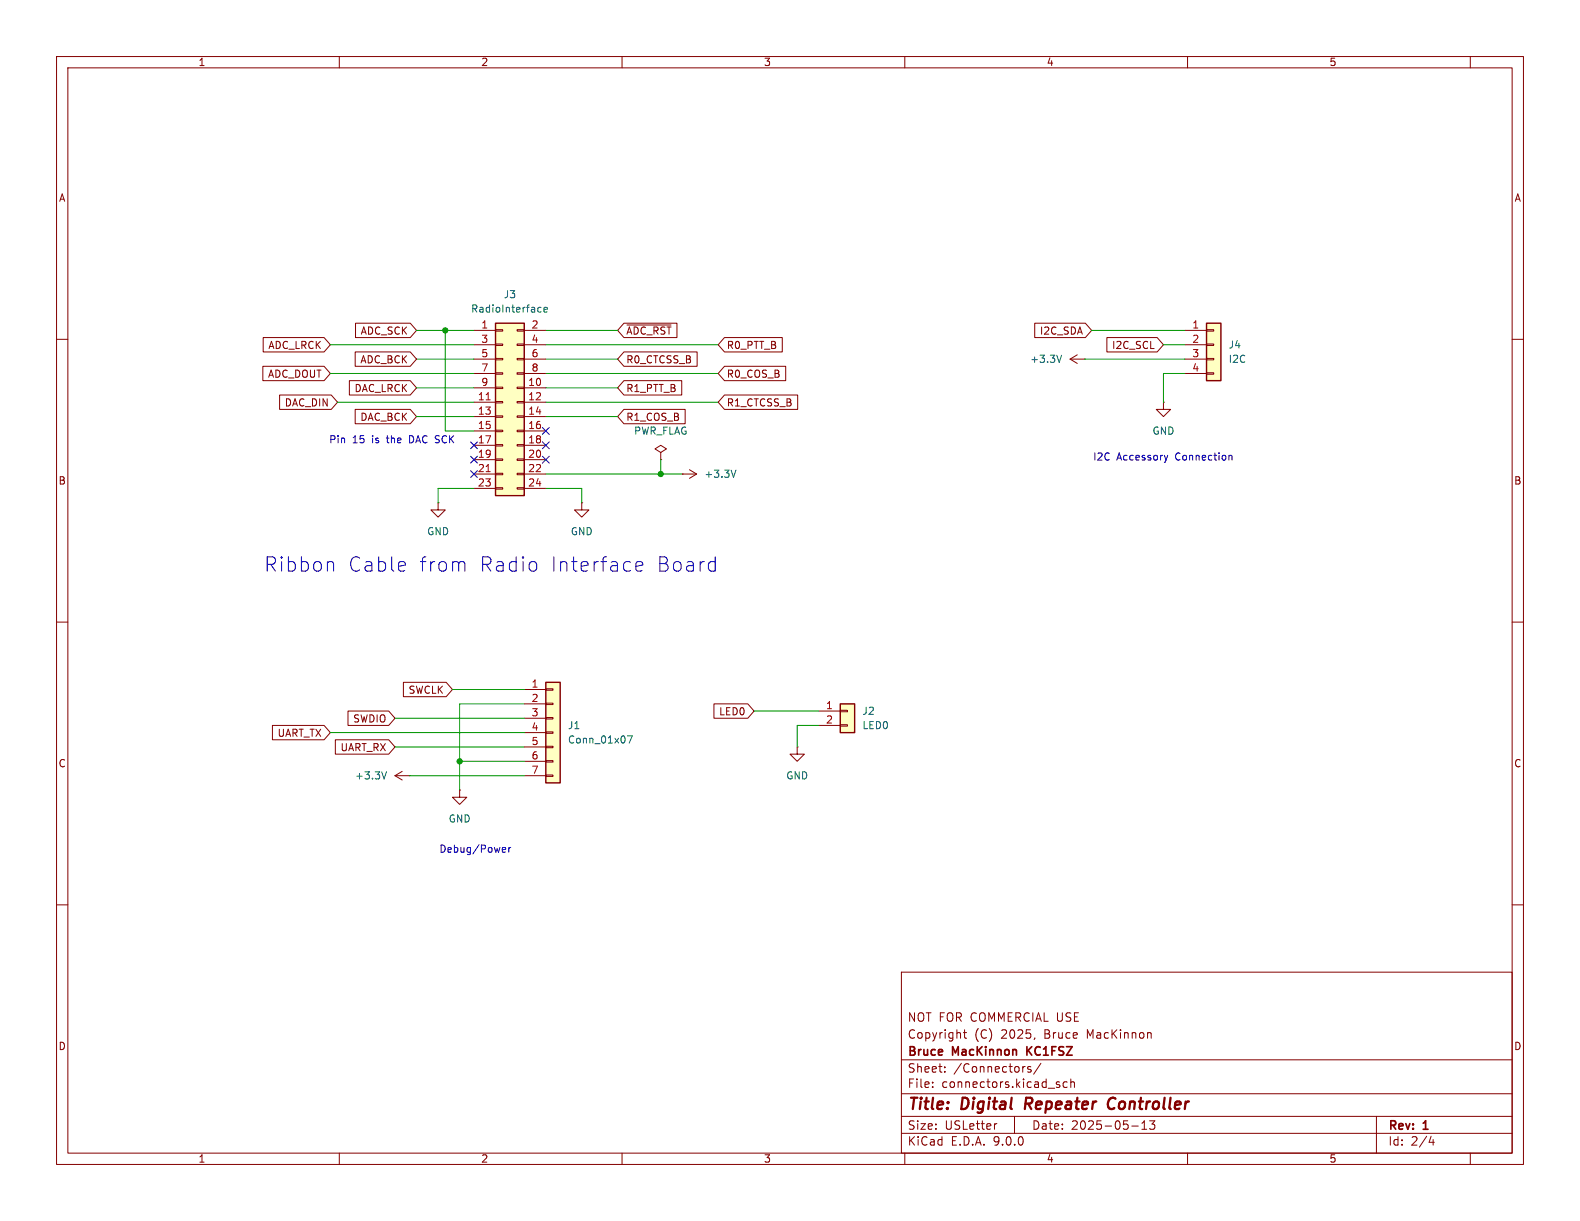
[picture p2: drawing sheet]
<svg xmlns="http://www.w3.org/2000/svg" width="279mm" height="216mm" viewBox="0 0 279 216" stroke-linecap="round" stroke-linejoin="round" font-family="sans-serif">
<g fill="none" stroke="#840000" stroke-width=".18">
<path d="M10 10h259.4v195.9h-259.4zM12 12h255.4v191.9h-255.4zM60 10v2M110 10v2M160 10v2M210 10v2M260 10v2M10 60h2M267.4 60h2M10 110h2M267.4 110h2M69.8 137.2l1.3 .7"/>
<path d="M69.8 137.2h2.6M71.1 136.4l-1.3 .8M72.4 137.2h.1M10 160h2M159.4 171.9h108v32h-108zM267.4 160h2M159.4 197.4h108M159.4 193.4h108M159.4 187.4h108M164.9 192.1v.2M164.9 191.4v.1M167.1 189.4v.2"/>
<path d="M167.1 188.7v.1M170.4 182.6h.5M170.6 182.1v1.3l.3 .2M176.3 198.7l-.3 .1M179.4 197.4v3M181.1 188.6h.2M182.3 188.7l-.4-.1-.2 .2 .1 .2 .5 .2v.3h-.6M183 183.5l-.1 .3M184.1 188l-1.3 1.9M187 191.8l.4 .1v.2l-.2 .2h-.3M187 191.3l.4 .1M188.7 191.4l-.4-.1-.3 .3v.4l.1 .2h.6"/>
<path d="M189.4 191.4l.2-.1 .3 .1 .1 .9M189.4 190.8v1.5M200.1 199.1h1.2M201.9 199.7h.9M201.9 198.6l.5-.4v1.5M203.3 198.2h.9l-.5 .6 .4 .1v.6l-.2 .2h-.4l-.2-.2M203.5 182.7l.1 .9M243.4 197.4v6.5M60 203.9v2M110 203.9v2M159.4 200.4h108M160 203.9v2"/>
<path d="M210 203.9v2M253.1 200.9l-.4 1.1h.9M253.4 201.5v1M260 203.9v2"/>
</g>
<path d="M181.5 194.1l-.3 2M196.9 194.1a1.13 1.13 0 0 0-1 .7 1.13 1.13 0 0 0 .3 1.2l.3 .1 .4-.1" fill="none" stroke="#840000" stroke-width=".4"/>
<path d="M181.6 185.1v1.5M182.5 185.1l-.9 .8" fill="none" stroke="#840000" stroke-width=".3"/>
<path d="M68.3 136.5l-.4 1.2" fill="none" stroke="#006464" stroke-width=".18"/>
<path d="M87.6 57.2h5.1v30.4h-5.1z" fill="#ffffc2"/>
<path d="M87.6 57.2h5.1v30.4h-5.1z" fill="none" stroke="#840000" stroke-width=".25"/>
<g fill="none" stroke="#840000" stroke-width=".18">
<path d="M83.8 58.4h3.8M87.6 58.3h1.3v.2h-1.3zM91.4 58.3h1.3v.2h-1.3zM92.7 58.4h3.8M83.8 61h3.8M83.8 63.5h3.8M83.8 66h3.8M83.8 68.6h3.8M83.8 71.1h3.8M83.8 73.7h3.8M83.8 76.2h3.8M83.8 78.7h3.8"/>
<path d="M87.6 60.8h1.3v.3h-1.3zM87.6 63.4h1.3v.2h-1.3zM87.6 65.9h1.3v.3h-1.3zM87.6 68.5h1.3v.2h-1.3zM87.6 71h1.3v.2h-1.3zM87.6 73.5h1.3v.3h-1.3zM87.6 76.1h1.3v.2h-1.3zM87.6 78.6h1.3v.3h-1.3zM91.4 60.8h1.3v.3h-1.3zM91.4 63.4h1.3v.2h-1.3zM91.4 65.9h1.3v.3h-1.3zM91.4 68.5h1.3v.2h-1.3z"/>
<path d="M91.4 71h1.3v.2h-1.3zM91.4 73.5h1.3v.3h-1.3zM91.4 76.1h1.3v.2h-1.3zM91.4 78.6h1.3v.3h-1.3zM92.7 61h3.8M92.7 63.5h3.8M92.7 66h3.8M92.7 68.6h3.8M92.7 71.1h3.8M92.7 73.7h3.8M92.7 76.2h3.8M92.7 78.7h3.8"/>
<path d="M189.2 63.5h2.6M189.2 63.5l1.3 .8M190.5 62.7l-1.3 .8M191.8 63.5h.1M83.8 81.3h3.8M83.8 83.8h3.8M83.8 86.4h3.8M87.6 81.2h1.3v.2h-1.3zM87.6 83.7h1.3v.2h-1.3zM87.6 86.2h1.3v.3h-1.3zM91.4 81.2h1.3v.2h-1.3zM91.4 83.7h1.3v.2h-1.3z"/>
<path d="M91.4 86.2h1.3v.3h-1.3zM92.7 81.3h3.8M92.7 83.8h3.8M92.7 86.4h3.8M120.6 83.8h.1M120.6 83.8h2.6M121.9 83.1l1.3 .7M123.2 83.8l-1.3 .8M81.3 139.7v1.3h1.2l-1.2 1.2-1.3-1.2h1.3M81.3 139.7h.1M141 132.1v1.3h1.2l-1.2 1.2-1.3-1.2h1.3M141 132.1h.1"/>
</g>
<path d="M86 70.7h.7M86 83.4h.7" fill="none" stroke="#a90000" stroke-width=".18"/>
<path d="M95.2 55.1h.5M95.2 54.4h.5M96.2 54.8l.6-.2-.1-.2-.3-.1-.2 .2v.6h.5M187.7 62.8l-.4 1.3M130.1 83.1l-.4 1.3" fill="none" stroke="#006464" stroke-width=".18"/>
<path d="M213.4 57.2h2.5v10.1h-2.5z" fill="#ffffc2"/>
<path d="M213.4 57.2h2.5v10.1h-2.5z" fill="none" stroke="#840000" stroke-width=".25"/>
<path d="M209.5 58.4h3.9M213.4 58.3h1.2v.2h-1.2zM205.7 71.1v1.3h1.3l-1.3 1.3-1.2-1.3h1.2M205.7 71.1h.1M209.5 61h3.9M209.5 63.5h3.9M209.5 66h3.9M213.4 60.8h1.2v.3h-1.2zM213.4 63.4h1.2v.2h-1.2zM213.4 65.9h1.2v.3h-1.2z" fill="none" stroke="#840000" stroke-width=".18"/>
<path d="M96.5 120.7h2.6v17.7h-2.6z" fill="#ffffc2"/>
<path d="M96.5 120.7h2.6v17.7h-2.6z" fill="none" stroke="#840000" stroke-width=".25"/>
<g fill="none" stroke="#840000" stroke-width=".18">
<path d="M77.5 88.9v1.3h1.2l-1.2 1.2-1.3-1.2h1.3M77.5 88.9h.1M102.9 88.9v1.3h1.2l-1.2 1.2-1.3-1.2h1.3M102.9 88.9h.1M92.7 121.9h3.8M92.7 124.5h3.8M92.7 127h3.8M92.7 129.5h3.8M92.7 132.1h3.8M92.7 134.6h3.8M92.7 137.2h3.8M96.5 121.8h1.3v.2h-1.3z"/>
<path d="M96.5 124.3h1.3v.3h-1.3zM96.5 126.9h1.3v.2h-1.3zM96.5 129.4h1.3v.3h-1.3zM96.5 132h1.3v.2h-1.3zM96.5 134.5h1.3v.2h-1.3zM96.5 137h1.3v.3h-1.3z"/>
</g>
<path d="M111 130.1h.8l-.5 1.3" fill="none" stroke="#006464" stroke-width=".18"/>
<path d="M148.6 124.5h2.5v5h-2.5z" fill="#ffffc2"/>
<path d="M148.6 124.5h2.5v5h-2.5z" fill="none" stroke="#840000" stroke-width=".25"/>
<g fill="none" stroke="#840000" stroke-width=".18">
<path d="M46.5 59.7h10.8l1.1 1.3-1.1 1.2h-10.8zM62.9 57.1h9.6l1.2 1.3-1.2 1.3h-9.6zM110.3 57.1h9.4v2.6h-9.4l-1.1-1.3zM110.9 57.5h7.8M128.1 59.7h10.2v2.5h-10.2l-1.1-1.2zM183 57.1h8.9l1.1 1.3-1.1 1.3h-8.9zM195.7 59.7h8.9l1.1 1.3-1.1 1.2h-8.9zM46.5 64.8h10.8l1.1 1.2-1.1 1.3h-10.8zM49.4 69.8h9.2l1.1 1.3-1.1 1.3h-9.2zM61.8 67.3h10.7l1.2 1.3-1.2 1.3h-10.7zM62.8 62.2h9.7l1.2 1.3-1.2 1.3h-9.7zM62.8 72.4h9.7l1.2 1.3-1.2 1.2h-9.7z"/>
<path d="M110.3 72.4h10.9v2.5h-10.9l-1.1-1.2zM110.3 62.2h13v2.6h-13l-1.1-1.3zM110.3 67.3h10.3v2.6h-10.3l-1.1-1.3zM128.1 69.8h13v2.6h-13l-1.1-1.3zM128.1 64.8h10.8v2.5h-10.8l-1.1-1.3zM116.8 80l1.1-.6-1.1-.7-1 .7 1 .6v1.3M116.8 81.3h.1M48.2 128.3h9.1l1.1 1.2-1.1 1.3h-9.1zM59.3 130.8h9.4l1.1 1.3-1.1 1.3h-9.4zM61.5 125.7h7.2l1.1 1.3-1.1 1.3h-7.2zM71.3 120.6h7.6l1.1 1.3-1.1 1.3h-7.6zM126.2 124.5h6l1.1 1.2-1.1 1.3h-6z"/>
<path d="M144.8 125.7h3.8M144.8 128.3h3.8M148.6 125.6h1.3v.3h-1.3zM148.6 128.1h1.3v.3h-1.3z"/>
</g>
<g fill="none" stroke="#009600" stroke-width=".18">
<path d="M73.7 58.4h10.1M78.7 58.4v17.8h5.1M96.5 58.4h12.7M193 58.4h16.5M58.4 66h25.4M58.4 61h25.4M59.7 71.1h24.1M73.7 63.5h10.1M73.7 68.6h10.1M73.7 73.7h10.1M96.5 63.5h12.7M96.5 66h30.5"/>
<path d="M96.5 68.6h12.7M96.5 61h30.5M96.5 73.7h12.7M96.5 71.1h30.5M191.8 63.5h17.7M205.7 61h3.8M209.5 66h-3.8v5.1M83.8 86.4h-6.3v2.5M96.5 86.4h6.4v2.5M96.5 83.8h24.1M116.8 81.3v2.5M58.4 129.5h34.3"/>
<path d="M69.8 132.1h22.9M69.8 127h22.9M72.4 137.2h20.3M80 121.9h12.7M81.3 134.6h11.4M92.7 124.5h-11.4v15.2M133.3 125.7h11.5M144.8 128.3h-3.8v3.8"/>
</g>
<path d="M83.2 78.1l1.2 1.2M84.4 78.1l-1.2 1.2M95.9 78.1l1.2 1.2M95.9 75.6l1.2 1.2M97.1 78.1l-1.2 1.2M97.1 75.6l-1.2 1.2M83.2 80.7l1.2 1.2M83.2 83.2l1.2 1.2M84.4 80.7l-1.2 1.2M84.4 83.2l-1.2 1.2M95.9 80.7l1.2 1.2M97.1 80.7l-1.2 1.2" fill="none" stroke="#000084" stroke-width=".18"/>
<path d="M58.9 99.4l.1 .3v1.3M82.1 99.4l.1 .3v1.3M126.2 99.3l.3 .1M126.5 98.5v2.5M206.5 80.5l-.3 .9M217.4 80.6h.4l.1 .8M112.4 100.1l1.3-.2-.2-.5-.7-.1-.4 .4v.9l.2 .3 .2 .1 .7-.1M126.5 100.9l-.3 .1M88.9 150.6h.5M88.9 149.9h.3l.2 .3-.6 .1M90 149.9v.8M90.3 149.9l-.3 .2" fill="none" stroke="#0000c2" stroke-width=".18"/>
<g fill="#009600" stroke="#009600" stroke-width=".18">
<circle cx="116.8" cy="83.8" r=".46"/>
<circle cx="81.3" cy="134.6" r=".46"/>
<circle cx="78.7" cy="58.4" r=".46"/>
</g>
<g font-size="3.5" fill="#0000c2">
<text x="46.7" y="101.3">Ribbon</text>
<text x="61.5" y="101.3">Cable</text>
<text x="74" y="101.3">from</text>
<text x="84.6" y="101.3">Radio</text>
<text x="97.2" y="101.3">Interface</text>
<text x="115.8" y="101.3">Board</text>
</g>
<g font-size="2.8" fill="#840000">
<text x="160.4" y="196.8">Title:</text>
<text x="170.1" y="196.8">Digital</text>
<text x="182.1" y="196.8">Repeater</text>
<text x="197.6" y="196.8">Controller</text>
</g>
<g font-size="2.1" fill="#840000">
<text x="160.4" y="183.9">Copyright</text>
<text x="160.4" y="180.9">NOT FOR COMMERCIAL USE</text>
<text x="172.3" y="183.9">(C)</text>
<text x="177.1" y="183.9">2025,</text>
<text x="184.8" y="183.9">Bruce</text>
<text x="192.5" y="183.9">MacKinnon</text>
<text x="160.4" y="189.9">Sheet:</text>
<text x="160.4" y="187.1">Bruce</text>
<text x="168.5" y="187.1">MacKinnon</text>
<text x="168.6" y="189.9">/Connectors/</text>
<text x="182.2" y="187.1">KC1FSZ</text>
<text x="160.4" y="192.6">File:</text>
<text x="166.5" y="192.6">connectors.kicad_sch</text>
<text x="160.4" y="202.8">KiCad</text>
<text x="160.4" y="200">Size:</text>
<text x="167.1" y="200">USLetter</text>
<text x="168.1" y="202.8">E.D.A.</text>
<text x="175.7" y="202.8">9.0.0</text>
<text x="182.4" y="200">Date:</text>
<text x="189.4" y="200">2025-05-13</text>
<text x="245.4" y="200.2">Rev:</text>
<text x="245.4" y="202.8">Id:</text>
<text x="249.5" y="202.8">2/4</text>
<text x="251.8" y="200.2">1</text>
</g>
<g font-size="1.8" fill="#840000">
<text x="35" y="11.9">1</text>
<text x="85" y="11.9">2</text>
<text x="135" y="11.9">3</text>
<text x="185" y="11.9">4</text>
<text x="235" y="11.9">5</text>
<text x="10.3" y="35.9">A</text>
<text x="267.7" y="35.9">A</text>
<text x="63.7" y="59.4">ADC_SCK</text>
<text x="110.6" y="59.4">~{ADC_RST}</text>
<text x="183.8" y="59.4">I2C_SDA</text>
<text x="47.4" y="61.9">ADC_LRCK</text>
<text x="63.6" y="64.5">ADC_BCK</text>
<text x="110.6" y="64.5">R0_CTCSS_B</text>
<text x="128.4" y="61.9">R0_PTT_B</text>
<text x="196.5" y="61.9">I2C_SCL</text>
<text x="47.3" y="67">ADC_DOUT</text>
<text x="62.6" y="69.5">DAC_LRCK</text>
<text x="110.6" y="69.5">R1_PTT_B</text>
<text x="128.4" y="67">R0_COS_B</text>
<text x="50.3" y="72.1">DAC_DIN</text>
<text x="63.6" y="74.6">DAC_BCK</text>
<text x="110.6" y="74.6">R1_COS_B</text>
<text x="128.4" y="72.1">R1_CTCSS_B</text>
<text x="10.3" y="85.9">B</text>
<text x="267.7" y="85.9">B</text>
<text x="72.1" y="122.9">SWCLK</text>
<text x="49" y="130.5">UART_TX</text>
<text x="62.4" y="128">SWDIO</text>
<text x="127.1" y="126.7">LED0</text>
<text x="10.3" y="135.9">C</text>
<text x="60.1" y="133">UART_RX</text>
<text x="267.7" y="135.9">C</text>
<text x="10.3" y="185.9">D</text>
<text x="267.7" y="185.9">D</text>
<text x="35" y="205.8">1</text>
<text x="85" y="205.8">2</text>
<text x="135" y="205.8">3</text>
<text x="185" y="205.8">4</text>
<text x="235" y="205.8">5</text>
</g>
<g font-size="1.8" fill="#006464">
<text x="89" y="52.9">J3</text>
<text x="83.2" y="55.5">RadioInterface</text>
<text x="182.1" y="64.4">+3.3V</text>
<text x="217.2" y="61.8">J4</text>
<text x="217.2" y="64.4">I2C</text>
<text x="112" y="77.1">PWR_FLAG</text>
<text x="203.7" y="77.1">GND</text>
<text x="124.5" y="84.7">+3.3V</text>
<text x="75.4" y="94.8">GND</text>
<text x="100.8" y="94.8">GND</text>
<text x="100.3" y="129.1">J1</text>
<text x="100.3" y="131.7">Conn_01x07</text>
<text x="152.4" y="126.6">J2</text>
<text x="152.4" y="129.1">LED0</text>
<text x="62.7" y="138">+3.3V</text>
<text x="138.9" y="138">GND</text>
<text x="79.2" y="145.6">GND</text>
</g>
<g font-size="1.8" fill="#a90000">
<text x="85" y="58.2">1</text>
<text x="93.9" y="58.2">2</text>
<text x="210.7" y="58.2">1</text>
<text x="85" y="60.7">3</text>
<text x="85" y="63.2">5</text>
<text x="85" y="65.8">7</text>
<text x="93.9" y="60.7">4</text>
<text x="93.9" y="63.2">6</text>
<text x="93.9" y="65.8">8</text>
<text x="210.7" y="60.7">2</text>
<text x="210.7" y="63.2">3</text>
<text x="210.7" y="65.8">4</text>
<text x="84.4" y="70.9">11</text>
<text x="85" y="68.3">9</text>
<text x="93.3" y="68.3">10</text>
<text x="93.3" y="70.9">12</text>
<text x="84.4" y="73.4">13</text>
<text x="84.4" y="75.9">15</text>
<text x="93.3" y="73.4">14</text>
<text x="93.3" y="75.9">16</text>
<text x="84.4" y="78.5">17</text>
<text x="84.4" y="81">19</text>
<text x="84.4" y="83.6">21</text>
<text x="93.3" y="78.5">18</text>
<text x="93.3" y="81">20</text>
<text x="93.3" y="83.6">22</text>
<text x="84.4" y="86.1">23</text>
<text x="93.3" y="86.1">24</text>
<text x="93.9" y="121.7">1</text>
<text x="93.9" y="124.2">2</text>
<text x="146" y="125.5">1</text>
<text x="93.9" y="126.7">3</text>
<text x="93.9" y="129.3">4</text>
<text x="93.9" y="131.8">5</text>
<text x="146" y="128">2</text>
<text x="93.9" y="134.4">6</text>
<text x="93.9" y="136.9">7</text>
</g>
<g font-size="1.8" fill="#0000c2">
<text x="58.1" y="78.6">Pin</text>
<text x="62.3" y="78.6">15</text>
<text x="65.9" y="78.6">is</text>
<text x="68.7" y="78.6">the</text>
<text x="72.8" y="78.6">DAC SCK</text>
<text x="193.2" y="81.6">I2C</text>
<text x="197.5" y="81.6">Accessory</text>
<text x="207.9" y="81.6">Connection</text>
<text x="77.6" y="151">Debug/Power</text>
</g>
</svg>
